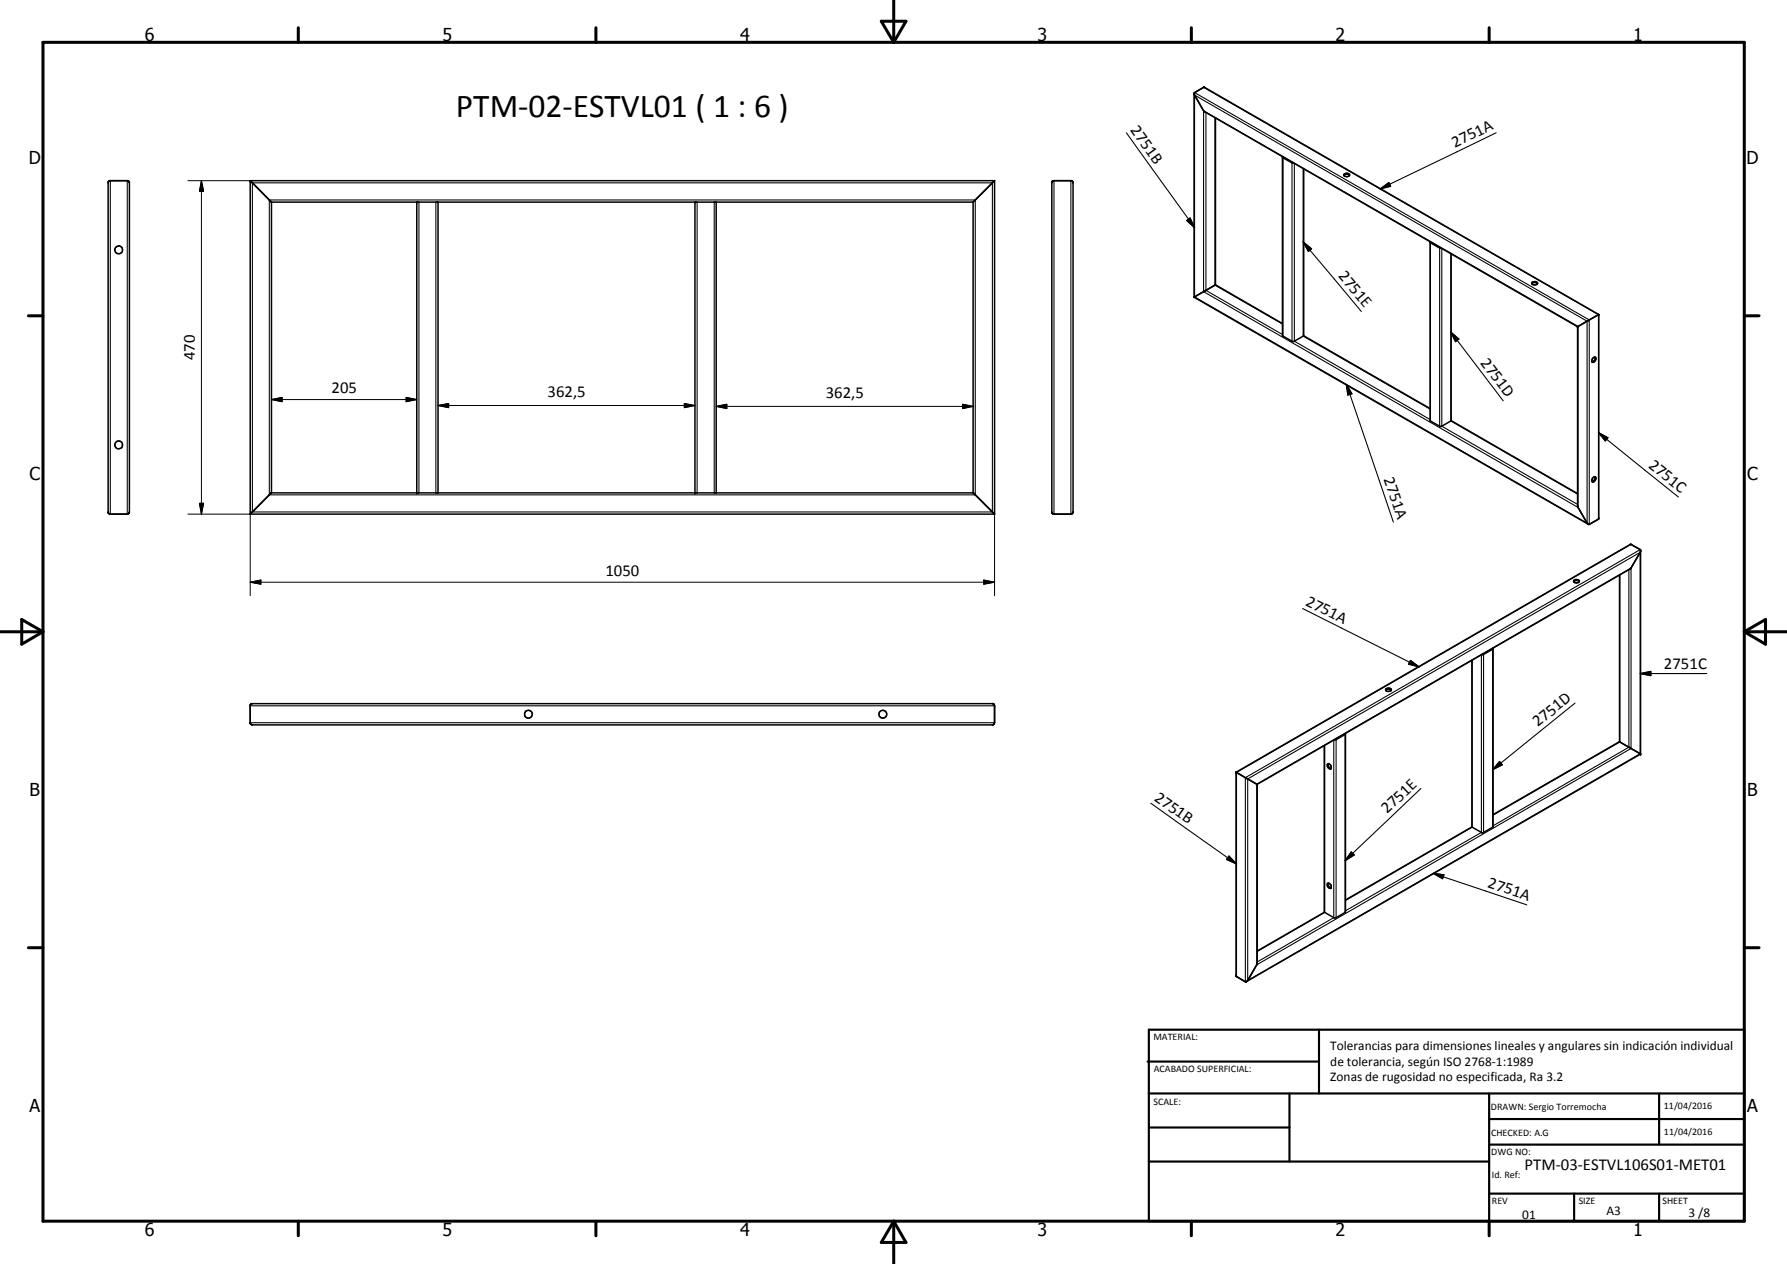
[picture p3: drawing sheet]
<svg xmlns="http://www.w3.org/2000/svg" width="420mm" height="297mm" viewBox="0 0 420 297" stroke-linecap="round" stroke-linejoin="round" font-family="sans-serif">
<g fill="none" stroke="#000" stroke-width=".35">
<path d="M280.7 22v47.8M285.8 27.7v39.2M301.5 36.9v41.9l2.4 1.5h.3l2.3-1.4M301.6 36.8l.1 .3 2.2 1.3h.3M306.5 39.7v39.2M25.6 42.6l.2-.1h4.2l.4 .5v77.3l-.1 .3-.4 .2h-4l-.5-.4v-77.6zM58.8 42.5v78.3M58.8 42.5l5 5M58.8 42.5h175v78.3M63.8 47.5v68.3M63.8 47.5h165M98 47.5v68.3"/>
<path d="M103 47.5v68.3M163.4 47.5v68.3M168.4 47.5v68.3M228.8 47.5v68.3M233.8 42.5l-5 5M247.4 42.6l.3-.1h4.2l.4 .5v77.3l-.1 .3-.4 .2h-4l-.5-.4v-77.6zM315.9 41.1l.3-.3a.8 .8 0 0 1 1.1 .3 .79 .79 0 0 1-1.4 0zM316 41.2l.3-.3h.6l.4 .3M336.2 56.8v42.1l2.5 1.3 2.5-1.3M336.2 57l2.3 1.3h.4M341.2 59.7v39.2M280.7 69.8l92.7 53.4"/>
<path d="M285.8 66.9l15.7 9.1M285.8 66.9l-5.1 2.9M306.5 78.9l29.7 17.1M360.2 66.7a.86 .86 0 0 1 1.3 0M360.2 66.3a.71 .71 0 0 1 .8-.2 .71 .71 0 0 1 .5 .6 .9 .9 0 0 1-1.4-.2zM375.9 73.9v47.9l-2.2 1.4-.5-.3-2.3-3.9v-42.2M375.9 73.9l-92.7-53.4-2.4 1.3 .1 .6 2.3 3.8 87.7 50.6M375.9 73.9l-5 2.9M341.2 98.8l29.7 17.2M374.9 83.9a.7 .7 0 0 1 .3 .8 .7 .7 0 0 1-.6 .5l-.3-.1M374.9 83.9l-.5 .4-.1 .8M375 83.9a.89 .89 0 0 1-.7 1.2"/>
<path d="M374.4 112.4l.5-.4a.7 .7 0 0 1 .3 .8 .7 .7 0 0 1-.6 .5l-.3-.4zM375 112v.6l-.7 .6M58.8 120.8l5-5h165l5 5M58.8 120.8h175M370 136.7a.86 .86 0 0 1 1.3 0M370 136.4a.67 .67 0 0 1 .8-.3 .67 .67 0 0 1 .5 .7 .78 .78 0 0 1-1.3-.3zM380.8 135.2v39.2M385.7 129.6l-2.5 4.1-87.6 50.6M346.1 155.2v39.2M351 152.3l.1 .1M351.1 152.4v41.8l-2.4 1.5h-.3l-2.3-1.3M351.1 152.4l-2.3 1.4h-.4"/>
<path d="M59 165.5l.2-.1h174.3l.3 .5v3.9v.3l-.5 .2h-174l-.5-.3v-4.3zM311.4 175.3v39.1M312.3 179.5a1.04 1.04 0 0 0 .7 1.1M312.3 179.5l.6 .3 .1 .8M312.3 179.5a.69 .69 0 0 0-.1 .8 .69 .69 0 0 0 .8 .3M316.3 172.4v41.9l-2.5 1.4-2.4-1.3M316.3 172.5l-2.2 1.3-.4 .1M325.8 162.2a.86 .86 0 0 1 1.3 0M325.8 161.9a.76 .76 0 0 1 1.3 .3 .7 .7 0 0 1-.7 .3 .7 .7 0 0 1-.6-.6zM380.8 174.3l-29.7 17.1M380.8 174.4h.1M380.9 174.4l4.8 2.8"/>
<path d="M385.7 177.2l-92.6 53.5M385.7 177.2v-48l-2.3-1.3-92.8 53.6M290.6 181.5v47.9l2.3 1.4 .5-.4 2.2-4v-42.1M290.6 181.5l5 2.8M346.1 194.3l-29.8 17.2M311.4 214.4l-15.8 9.1M312.3 207.5a1.04 1.04 0 0 0 .7 1.2M312.3 207.5l.6 .4 .1 .8M312.3 207.5a.69 .69 0 0 0-.1 .9 .69 .69 0 0 0 .8 .3"/>
<circle cx="27.9" cy="58.7" r=".92"/>
<circle cx="27.9" cy="104.6" r=".93"/>
<circle cx="124.2" cy="167.8" r=".92"/>
<circle cx="207.6" cy="167.8" r=".92"/>
</g>
<g fill="none" stroke="#000" stroke-width=".25">
<path d="M264.8 31.2l16.1 22.3M280.9 22.4l92.3 53.1v47.4l-92.3-53.1zM280.9 21.8l92.8 53.4v48M283 26l88 50.7v42.6l-88-50.8zM283 20.5l92.8 53.5v48M283.5 26.5v41.7l18 10.4M285.7 27.7v39.3l15.8 9.2M301.7 37.1v41.9M303.8 38.3v41.9M304.3 38.4v41.8l31.9 18.4M306.4 39.6v39.4l29.8 17.1M351.8 31.2l-27.3 13.2"/>
<path d="M25.9 42.5v78.3M29.9 42.5v78.3M59.3 43h174v77.3h-174zM63.3 47h166v69.3h-166zM98.5 47.5v68.3M102.5 47.5v68.3M163.9 47.5v68.3M167.9 47.5v68.3M247.8 42.5v78.3M251.8 42.5v78.3M279 51.8l.8-.6 1.1 2.3zM306.4 56.9l2 1.6-.8 .6z"/>
<path d="M306.4 56.9l13.7 16.3M324.5 44.4l2-1.5 .5 .9zM336.3 57.1v41.8M338.5 58.3v41.9M339 58.4v41.8l31.9 18.3M341.1 59.6v39.3l29.8 17.2M341.1 78l1.9 1.7-.8 .6zM341.1 78l12.3 16.2M316.6 90.3l1.3 2.2-1 .3zM316.6 90.3l11 32.4M375.8 101.6l2.3 1.3-.7 .7zM375.8 101.6l18.8 15.2"/>
<path d="M380.9 135.1v39.3l-29.8 17.2M383 133.9v41.7l-31.9 18.5M383.5 127.9l-92.8 53.6v48M385.6 129.2l-92.8 53.6v47.9M306.3 143l27.4 13.7M331.6 155.2l2.1 1.5-2.5-.6zM346.1 155.1v39.3l-29.8 17.2M348.3 153.9v41.7l-32 18.4M348.8 153.8v41.8M350.9 152.6v41.8M385.6 158.3l2.5-.5v1zM385.6 158.3h15.7"/>
<path d="M58.8 165.9h175M58.8 169.8h175M311.5 175.2v39.2l-15.9 9.2M313.6 173.9v41.7l-18 10.5M314.1 173.8v41.8M316.3 172.6v41.8M352.6 178.9l.6 .8-2.3 1.2zM370.3 165.2l-19.4 15.7M270.6 188.8l20.1 14.2M293.4 183l92.2-53.2v47.3l-92.2 53.3zM295.5 184.3l88-50.8v42.4l-88 50.8zM334.1 185.3l-17.8 17"/>
<path d="M289 201.2l1.7 1.8-2.3-1zM317.7 200.2l.7 .7-2.1 1.4zM337 205.2l2.5 .4-.3 .9zM337 205.2l22 7.4"/>
</g>
<g fill="#000">
<circle cx="58.8" cy="42.5" r=".18"/>
<circle cx="98" cy="47.5" r=".18"/>
<circle cx="163.4" cy="47.5" r=".18"/>
<circle cx="370.9" cy="76.8" r=".18"/>
<circle cx="375.9" cy="73.9" r=".18"/>
<circle cx="98" cy="115.8" r=".18"/>
<circle cx="163.4" cy="115.8" r=".18"/>
<circle cx="385.7" cy="177.2" r=".18"/>
<circle cx="290.6" cy="181.5" r=".18"/>
<circle cx="295.6" cy="184.3" r=".18"/>
</g>
<g fill="none" stroke="#000" stroke-width=".71">
<path d="M10.1 9.9h400v277.1h-400zM70.1 6.5v3.4M140.1 6.5v3.4M207.2 5h5.8l-2.9 4.9zM210.1 0v9.9M280.1 6.5v3.4M350.1 6.5v3.4M6.7 74.2h3.4M410.1 74.2h3.5M.1 148.5h10M5.1 145.6l5 2.9-5 2.9zM410.1 148.5h10"/>
<path d="M410.1 148.5l5-2.9v5.8zM6.7 222.7h3.4M410.1 222.7h3.5M70.1 287v3.4M140.1 287v3.4M210.1 287v10M210.1 287l2.9 5h-5.8zM280.1 287v3.4M350.1 287v3.4"/>
</g>
<g fill="none" stroke="#000" stroke-width=".51">
<path d="M269.8 249.5h40.3M270.1 242h140v45h-140zM270.1 257h140M303.2 257v16M310.1 242v15M350.1 257v30M390.1 257v12M270.1 265h33.1M270.1 273h80M350.1 269h60M350.1 263h60M350.1 280.5h60"/>
<path d="M370.1 280.5v6.5M390.1 280.5v6.5"/>
</g>
<g fill="#000">
<path d="M47.4 42.5l.5 2.5h-1zM279 51.8l.8-.6 1.1 2.3zM306.4 56.9l2 1.6-.8 .6zM324.5 44.4l2-1.5 .5 .9zM341.1 78l1.9 1.7-.8 .6zM63.8 93.9l2.5-.5v1zM95.5 93.4l2.5 .5-2.5 .5zM103 95.3l2.5-.5v1zM160.9 94.8l2.5 .5-2.5 .5zM168.4 95.5l2.5-.5v1zM226.3 95l2.5 .5-2.5 .5zM316.6 90.3l1.3 2.2-1 .3z"/>
<path d="M46.9 118.3h1l-.5 2.5zM375.8 101.6l2.3 1.3-.7 .7zM58.8 136.8l2.5-.5v1zM231.3 136.3l2.5 .5-2.5 .5zM331.6 155.2l2.1 1.5-2.5-.6zM385.6 158.3l2.5-.5v1zM352.6 178.9l.6 .8-2.3 1.2zM289 201.2l1.7 1.8-2.3-1zM317.7 200.2l.7 .7-2.1 1.4zM337 205.2l2.5 .4-.3 .9z"/>
</g>
<g fill="none" stroke="#000" stroke-width=".24">
<path d="M44.2 42.5h14.6M47.4 42.5l.5 2.5h-1zM47.4 42.5v78.3M63.8 93.9l2.5-.5v1zM63.8 93.9h34.2M95.5 93.4l2.5 .5-2.5 .5zM103 95.3l2.5-.5v1zM103 95.3h60.4M160.9 94.8l2.5 .5-2.5 .5zM168.4 95.5l2.5-.5v1zM168.4 95.5h60.4M226.3 95l2.5 .5-2.5 .5z"/>
<path d="M46.9 118.3h1l-.5 2.5zM44.2 120.8h14.6v19.2M58.8 136.8l2.5-.5v1zM58.8 136.8h175M231.3 136.3l2.5 .5-2.5 .5zM233.8 120.8v19.2"/>
</g>
<text font-size="7.9" x="107.2" y="27.5">PTM-02-ESTVL01 ( 1 : 6 )</text>
<g font-size="4.2">
<text x="34" y="9.6">6</text>
<text x="104" y="9.6">5</text>
<text x="174" y="9.6">4</text>
<text x="244" y="9.6">3</text>
<text x="314" y="9.6">2</text>
<text x="384" y="9.6">1</text>
<text x="6.8" y="38.7">D</text>
<text x="410.6" y="38.7">D</text>
<text x="7" y="112.9">C</text>
<text x="410.8" y="112.9">C</text>
<text x="7" y="187.1">B</text>
<text x="410.8" y="187.1">B</text>
<text x="7" y="261.4">A</text>
<text x="410.8" y="261.4">A</text>
<text x="34" y="290.4">6</text>
<text x="104" y="290.4">5</text>
<text x="174" y="290.4">4</text>
<text x="244" y="290.4">3</text>
<text x="314" y="290.4">2</text>
<text x="384" y="290.4">1</text>
</g>
<g font-size="3.9">
<text x="265.7" y="30.6" transform="rotate(54 265.7 30.6)">2751B</text>
<text x="342.1" y="34.8" transform="rotate(-26 342.1 34.8)">2751A</text>
<text x="314.5" y="64.9" transform="rotate(50 314.5 64.9)">2751E</text>
<text x="45.8" y="84.7" transform="rotate(-90 45.8 84.7)">470</text>
<text x="348" y="85.3" transform="rotate(53 348 85.3)">2751D</text>
<text x="77.9" y="92.4">205</text>
<text x="128.7" y="93.3">362,5</text>
<text x="194.2" y="93.4">362,5</text>
<text x="325.3" y="112.6" transform="rotate(71 325.3 112.6)">2751A</text>
<text x="387.4" y="109.7" transform="rotate(39 387.4 109.7)">2751C</text>
<text x="142.4" y="135.3">1050</text>
<text x="306.8" y="142.1" transform="rotate(27 306.8 142.1)">2751A</text>
<text x="391.2" y="157.2">2751C</text>
<text x="361.6" y="170.9" transform="rotate(-39 361.6 170.9)">2751D</text>
<text x="271.2" y="188" transform="rotate(35 271.2 188)">2751B</text>
<text x="326.2" y="191.3" transform="rotate(-44 326.2 191.3)">2751E</text>
<text x="349.6" y="208.4" transform="rotate(18 349.6 208.4)">2751A</text>
<text x="358.5" y="275">PTM-03-ESTVL106S01-MET01</text>
</g>
<g font-size="3.1">
<text x="312.7" y="246.8">Tolerancias para dimensiones lineales y angulares sin indicación individual</text>
<text x="312.7" y="250.4">de tolerancia, según ISO 2768-1:1989</text>
<text x="312.7" y="254">Zonas de rugosidad no especificada, Ra 3.2</text>
<text x="357.9" y="286.4">01</text>
<text x="377.7" y="285.6">A3</text>
<text x="397" y="285.9">3 /8</text>
</g>
<g font-size="2.4">
<text x="271.2" y="244.4">MATERIAL:</text>
<text x="271.3" y="252">ACABADO SUPERFICIAL:</text>
<text x="271.2" y="259.7">SCALE:</text>
<text x="350.6" y="260.8">DRAWN: Sergio Torremocha</text>
<text x="391.2" y="260.6">11/04/2016</text>
<text x="350.6" y="267">CHECKED: A.G</text>
<text x="391.2" y="266.7">11/04/2016</text>
<text x="350.6" y="271.4">DWG NO:</text>
<text x="350.8" y="276.9">Id. Ref:</text>
<text x="350.8" y="282.8">REV</text>
<text x="371.2" y="282.9">SIZE</text>
<text x="390.9" y="282.9">SHEET</text>
</g>
</svg>
